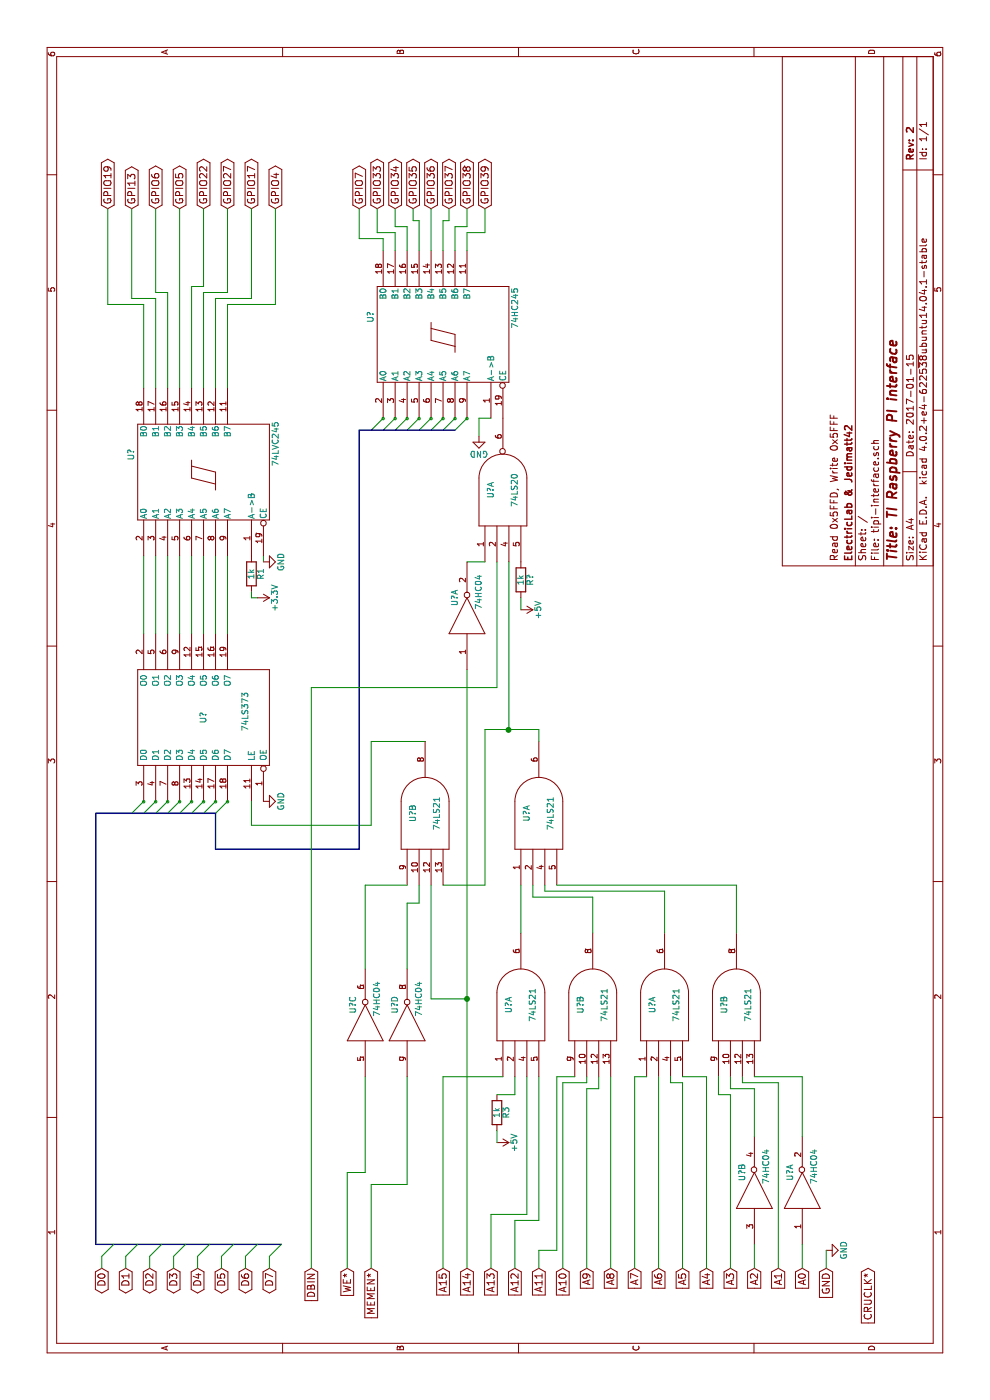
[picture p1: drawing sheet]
EESchema Schematic File Version 2
LIBS:power
LIBS:device
LIBS:transistors
LIBS:conn
LIBS:linear
LIBS:regul
LIBS:74xx
LIBS:cmos4000
LIBS:adc-dac
LIBS:memory
LIBS:xilinx
LIBS:microcontrollers
LIBS:dsp
LIBS:microchip
LIBS:analog_switches
LIBS:motorola
LIBS:texas
LIBS:intel
LIBS:audio
LIBS:interface
LIBS:digital-audio
LIBS:philips
LIBS:display
LIBS:cypress
LIBS:siliconi
LIBS:opto
LIBS:atmel
LIBS:contrib
LIBS:valves
LIBS:74lvc245
LIBS:tipi-interface-cache
EELAYER 25 0
EELAYER END
$Descr A4 11693 8268
encoding utf-8
Sheet 1 1
Title "TI Raspberry PI interface"
Date "2017-01-15"
Rev "2"
Comp "ElectricLab & Jedimatt42"
Comment1 "Read 0x5FFD, Write 0x5FFF"
Comment2 ""
Comment3 ""
Comment4 ""
$EndDescr
Text GLabel 1100 850  0    60   BiDi ~ 0
D0
Text GLabel 1100 1050 0    60   BiDi ~ 0
D1
Text GLabel 1100 1250 0    60   BiDi ~ 0
D2
Text GLabel 1100 1450 0    60   BiDi ~ 0
D3
Text GLabel 1100 1650 0    60   BiDi ~ 0
D4
Text GLabel 1100 1850 0    60   BiDi ~ 0
D5
Text GLabel 1100 2050 0    60   BiDi ~ 0
D6
Text GLabel 1100 2250 0    60   BiDi ~ 0
D7
Text GLabel 1100 2900 0    60   Input ~ 0
WE*
Text GLabel 1100 3100 0    60   Input ~ 0
MEMEN*
Text GLabel 1100 2600 0    60   Input ~ 0
DBIN
Text GLabel 1100 7250 0    60   Input ~ 0
CRUCLK*
Text GLabel 1100 3700 0    60   Input ~ 0
A15
Text GLabel 1100 3900 0    60   Input ~ 0
A14
Text GLabel 1100 4100 0    60   Input ~ 0
A13
Text GLabel 1100 4300 0    60   Input ~ 0
A12
Text GLabel 1100 4500 0    60   Input ~ 0
A11
Text GLabel 1100 4700 0    60   Input ~ 0
A10
Text GLabel 1100 4900 0    60   Input ~ 0
A9
Text GLabel 1100 5100 0    60   Input ~ 0
A8
Text GLabel 1100 5300 0    60   Input ~ 0
A7
Text GLabel 1100 5500 0    60   Input ~ 0
A6
Text GLabel 1100 5700 0    60   Input ~ 0
A5
Text GLabel 1100 5900 0    60   Input ~ 0
A4
Text GLabel 1100 6100 0    60   Input ~ 0
A3
Text GLabel 1100 6300 0    60   Input ~ 0
A2
Text GLabel 1100 6500 0    60   Input ~ 0
A1
Text GLabel 1100 6700 0    60   Input ~ 0
A0
Text GLabel 1100 6900 0    60   Input ~ 0
GND
$Comp
L GND #PWR?
U 1 1
P 1250 6900
F 0 "#PWR?" H 1250 6650 50  0001 C CNN
F 1 "GND" H 1250 6750 50  0000 C CNN
F 2 "" H 1250 6900 50  0000 C CNN
F 3 "" H 1250 6900 50  0000 C CNN
	1    1250 6900
	1    0    0    -1  
$EndComp
Wire Wire Line
	1100 6900 1250 6900
Wire Bus Line
	1300 800  1300 2350
Entry Wire Line
	1200 850  1300 950 
Entry Wire Line
	1200 1050 1300 1150
Entry Wire Line
	1200 1250 1300 1350
Entry Wire Line
	1200 1450 1300 1550
Entry Wire Line
	1200 1650 1300 1750
Entry Wire Line
	1200 1850 1300 1950
Entry Wire Line
	1200 2050 1300 2150
Entry Wire Line
	1200 2250 1300 2350
Wire Wire Line
	1100 850  1200 850 
Wire Wire Line
	1100 1050 1200 1050
Wire Wire Line
	1100 1250 1200 1250
Wire Wire Line
	1100 1450 1200 1450
Wire Wire Line
	1100 1650 1200 1650
Wire Wire Line
	1100 1850 1200 1850
Wire Wire Line
	1100 2050 1200 2050
Wire Wire Line
	1100 2250 1200 2250
$Comp
L 74HC245 U?
U 1 1
P 8900 3700
F 0 "U?" H 9000 4275 50  0000 L BNN
F 1 "74HC245" H 8950 3125 50  0000 L TNN
F 2 "" H 8900 3700 50  0000 C CNN
F 3 "" H 8900 3700 50  0000 C CNN
	1    8900 3700
	1    0    0    -1  
$EndComp
Text GLabel 9950 900  2    60   BiDi ~ 0
GPIO19
Text GLabel 9950 1100 2    60   BiDi ~ 0
GPI13
Text GLabel 9950 1300 2    60   BiDi ~ 0
GPIO6
Text GLabel 9950 1500 2    60   BiDi ~ 0
GPIO5
Text GLabel 9950 1700 2    60   BiDi ~ 0
GPIO22
Text GLabel 9950 1900 2    60   BiDi ~ 0
GPIO27
Text GLabel 9950 2100 2    60   BiDi ~ 0
GPIO17
Text GLabel 9950 2300 2    60   BiDi ~ 0
GPIO4
Wire Wire Line
	8450 1200 9150 1200
Wire Wire Line
	9150 1200 9150 900 
Wire Wire Line
	9150 900  9950 900 
Wire Wire Line
	8450 1300 9200 1300
Wire Wire Line
	9200 1300 9200 1100
Wire Wire Line
	9200 1100 9950 1100
Wire Wire Line
	8450 1400 9250 1400
Wire Wire Line
	9250 1400 9250 1300
Wire Wire Line
	9250 1300 9950 1300
Wire Wire Line
	8450 1500 9950 1500
Wire Wire Line
	8450 1900 9150 1900
Wire Wire Line
	9150 1900 9150 2300
Wire Wire Line
	9150 2300 9950 2300
Wire Wire Line
	8450 1800 9200 1800
Wire Wire Line
	9200 1800 9200 2100
Wire Wire Line
	9200 2100 9950 2100
Wire Wire Line
	8450 1700 9250 1700
Wire Wire Line
	9250 1700 9250 1900
Wire Wire Line
	9250 1900 9950 1900
Wire Wire Line
	8450 1600 9300 1600
Wire Wire Line
	9300 1600 9300 1700
Wire Wire Line
	9300 1700 9950 1700
$Comp
L 74LS373 U?
U 1 1
P 5700 1700
F 0 "U?" H 5700 1700 50  0000 C CNN
F 1 "74LS373" H 5750 1350 50  0000 C CNN
F 2 "" H 5700 1700 50  0000 C CNN
F 3 "" H 5700 1700 50  0000 C CNN
	1    5700 1700
	1    0    0    -1  
$EndComp
Wire Bus Line
	1300 800  4900 800 
Entry Wire Line
	4900 1100 5000 1200
Entry Wire Line
	4900 1200 5000 1300
Entry Wire Line
	4900 1300 5000 1400
Entry Wire Line
	4900 1400 5000 1500
Entry Wire Line
	4900 1500 5000 1600
Entry Wire Line
	4900 1600 5000 1700
Entry Wire Line
	4900 1700 5000 1800
Entry Wire Line
	4900 1800 5000 1900
Wire Bus Line
	4900 800  4900 1800
Wire Wire Line
	6400 1200 7050 1200
Wire Wire Line
	6400 1300 7050 1300
Wire Wire Line
	6400 1400 7050 1400
Wire Wire Line
	6400 1500 7050 1500
Wire Wire Line
	6400 1600 7050 1600
Wire Wire Line
	6400 1700 7050 1700
Wire Wire Line
	6400 1800 7050 1800
Wire Wire Line
	6400 1900 7050 1900
$Comp
L GND #PWR?
U 1 1
P 5000 2200
F 0 "#PWR?" H 5000 1950 50  0001 C CNN
F 1 "GND" H 5000 2050 50  0000 C CNN
F 2 "" H 5000 2200 50  0000 C CNN
F 3 "" H 5000 2200 50  0000 C CNN
	1    5000 2200
	1    0    0    -1  
$EndComp
$Comp
L 74LS21 U?
U 1 1
P 3300 4350
F 0 "U?" H 3300 4450 50  0000 C CNN
F 1 "74LS21" H 3300 4250 50  0000 C CNN
F 2 "" H 3300 4350 50  0000 C CNN
F 3 "" H 3300 4350 50  0000 C CNN
	1    3300 4350
	1    0    0    -1  
$EndComp
$Comp
L 74LS21 U?
U 2 1
P 3300 4950
F 0 "U?" H 3300 5050 50  0000 C CNN
F 1 "74LS21" H 3300 4850 50  0000 C CNN
F 2 "" H 3300 4950 50  0000 C CNN
F 3 "" H 3300 4950 50  0000 C CNN
	2    3300 4950
	1    0    0    -1  
$EndComp
$Comp
L 74LS21 U?
U 1 1
P 3300 5550
F 0 "U?" H 3300 5650 50  0000 C CNN
F 1 "74LS21" H 3300 5450 50  0000 C CNN
F 2 "" H 3300 5550 50  0000 C CNN
F 3 "" H 3300 5550 50  0000 C CNN
	1    3300 5550
	1    0    0    -1  
$EndComp
$Comp
L 74LS21 U?
U 2 1
P 3300 6150
F 0 "U?" H 3300 6250 50  0000 C CNN
F 1 "74LS21" H 3300 6050 50  0000 C CNN
F 2 "" H 3300 6150 50  0000 C CNN
F 3 "" H 3300 6150 50  0000 C CNN
	2    3300 6150
	1    0    0    -1  
$EndComp
$Comp
L 74HC04 U?
U 1 1
P 1750 6700
F 0 "U?" H 1900 6800 50  0000 C CNN
F 1 "74HC04" H 1950 6600 50  0000 C CNN
F 2 "" H 1750 6700 50  0000 C CNN
F 3 "" H 1750 6700 50  0000 C CNN
	1    1750 6700
	1    0    0    -1  
$EndComp
$Comp
L 74HC04 U?
U 2 1
P 1750 6300
F 0 "U?" H 1900 6400 50  0000 C CNN
F 1 "74HC04" H 1950 6200 50  0000 C CNN
F 2 "" H 1750 6300 50  0000 C CNN
F 3 "" H 1750 6300 50  0000 C CNN
	2    1750 6300
	1    0    0    -1  
$EndComp
Wire Wire Line
	1100 6700 1300 6700
Wire Wire Line
	1100 6300 1300 6300
Wire Wire Line
	2200 6700 2700 6700
Wire Wire Line
	2700 6700 2700 6300
Wire Wire Line
	1100 6500 2650 6500
Wire Wire Line
	2650 6500 2650 6200
Wire Wire Line
	2650 6200 2700 6200
Wire Wire Line
	2200 6300 2600 6300
Wire Wire Line
	2600 6300 2600 6100
Wire Wire Line
	2600 6100 2700 6100
Wire Wire Line
	1100 6100 2550 6100
Wire Wire Line
	2550 6100 2550 6000
Wire Wire Line
	2550 6000 2700 6000
Wire Wire Line
	1100 5900 2700 5900
Wire Wire Line
	2700 5900 2700 5700
Wire Wire Line
	1100 5700 2650 5700
Wire Wire Line
	2650 5700 2650 5600
Wire Wire Line
	2650 5600 2700 5600
Wire Wire Line
	1100 5500 2700 5500
Wire Wire Line
	1100 5300 2700 5300
Wire Wire Line
	2700 5300 2700 5400
Wire Wire Line
	1100 5100 2700 5100
Wire Wire Line
	1100 4500 1250 4500
Wire Wire Line
	1250 4500 1250 4650
Wire Wire Line
	1250 4650 2700 4650
Wire Wire Line
	2700 4650 2700 4800
Wire Wire Line
	1100 4700 2650 4700
Wire Wire Line
	2650 4700 2650 4900
Wire Wire Line
	2650 4900 2700 4900
Wire Wire Line
	1100 4900 2600 4900
Wire Wire Line
	2600 4900 2600 5000
Wire Wire Line
	2600 5000 2700 5000
Wire Wire Line
	1100 4300 1500 4300
Wire Wire Line
	1500 4300 1500 4500
Wire Wire Line
	1500 4500 2700 4500
Wire Wire Line
	1100 3700 2700 3700
Wire Wire Line
	2700 3700 2700 4200
Wire Wire Line
	1550 4400 2700 4400
$Comp
L 74LS21 U?
U 1 1
P 4900 4500
F 0 "U?" H 4900 4600 50  0000 C CNN
F 1 "74LS21" H 4900 4400 50  0000 C CNN
F 2 "" H 4900 4500 50  0000 C CNN
F 3 "" H 4900 4500 50  0000 C CNN
	1    4900 4500
	1    0    0    -1  
$EndComp
Wire Wire Line
	3900 6150 4300 6150
Wire Wire Line
	4300 6150 4300 4650
Wire Wire Line
	3900 5550 4250 5550
Wire Wire Line
	4250 5550 4250 4550
Wire Wire Line
	4250 4550 4300 4550
Wire Wire Line
	3900 4950 4200 4950
Wire Wire Line
	4200 4950 4200 4450
Wire Wire Line
	4200 4450 4300 4450
Wire Wire Line
	3900 4350 4300 4350
$Comp
L 74LS21 U?
U 2 1
P 4900 3550
F 0 "U?" H 4900 3650 50  0000 C CNN
F 1 "74LS21" H 4900 3450 50  0000 C CNN
F 2 "" H 4900 3550 50  0000 C CNN
F 3 "" H 4900 3550 50  0000 C CNN
	2    4900 3550
	1    0    0    -1  
$EndComp
$Comp
L 74HC04 U?
U 3 1
P 3150 3050
F 0 "U?" H 3300 3150 50  0000 C CNN
F 1 "74HC04" H 3350 2950 50  0000 C CNN
F 2 "" H 3150 3050 50  0000 C CNN
F 3 "" H 3150 3050 50  0000 C CNN
	3    3150 3050
	1    0    0    -1  
$EndComp
Wire Wire Line
	1100 2900 1900 2900
Wire Wire Line
	1900 2900 1900 3050
Wire Wire Line
	1900 3050 2700 3050
Wire Wire Line
	1100 3100 1800 3100
Wire Wire Line
	1800 3100 1800 3400
Wire Wire Line
	1800 3400 2700 3400
$Comp
L GND #PWR?
U 1 1
P 8050 4000
F 0 "#PWR?" H 8050 3750 50  0001 C CNN
F 1 "GND" H 8050 3850 50  0000 C CNN
F 2 "" H 8050 4000 50  0000 C CNN
F 3 "" H 8050 4000 50  0000 C CNN
	1    8050 4000
	0    1    1    0   
$EndComp
Wire Wire Line
	8200 4100 8200 4000
Wire Wire Line
	8200 4000 8050 4000
Wire Wire Line
	4300 4050 5600 4050
Wire Wire Line
	4300 4050 4300 3700
Wire Wire Line
	3600 3050 4300 3050
Wire Wire Line
	4300 3050 4300 3400
Wire Wire Line
	3600 3400 4150 3400
Wire Wire Line
	4150 3400 4150 3500
Wire Wire Line
	4150 3500 4300 3500
Wire Wire Line
	5500 3550 5500 3100
Wire Wire Line
	5500 3100 4800 3100
Wire Wire Line
	4800 3100 4800 2100
Wire Wire Line
	4800 2100 5000 2100
$Comp
L +3.3V #PWR?
U 1 1
P 6700 2150
F 0 "#PWR?" H 6700 2000 50  0001 C CNN
F 1 "+3.3V" H 6700 2290 50  0000 C CNN
F 2 "" H 6700 2150 50  0000 C CNN
F 3 "" H 6700 2150 50  0000 C CNN
	1    6700 2150
	-1   0    0    1   
$EndComp
$Comp
L R R1
U 1 1
P 6900 2100
F 0 "R1" V 6980 2100 50  0000 C CNN
F 1 "1k" V 6900 2100 50  0000 C CNN
F 2 "" V 6830 2100 50  0000 C CNN
F 3 "" H 6900 2100 50  0000 C CNN
	1    6900 2100
	0    1    1    0   
$EndComp
Wire Wire Line
	6750 2100 6700 2100
Wire Wire Line
	6700 2100 6700 2150
Wire Wire Line
	5600 4050 5600 4500
Wire Wire Line
	7000 2200 7050 2200
$Comp
L 74LVC245 U?
U 1 1
P 7750 1700
F 0 "U?" H 7850 2275 50  0000 L BNN
F 1 "74LVC245" H 7800 1125 50  0000 L TNN
F 2 "" H 7750 1700 50  0000 C CNN
F 3 "" H 7750 1700 50  0000 C CNN
	1    7750 1700
	1    0    0    -1  
$EndComp
$Comp
L 74HC04 U?
U 4 1
P 3150 3400
F 0 "U?" H 3300 3500 50  0000 C CNN
F 1 "74HC04" H 3350 3300 50  0000 C CNN
F 2 "" H 3150 3400 50  0000 C CNN
F 3 "" H 3150 3400 50  0000 C CNN
	4    3150 3400
	1    0    0    -1  
$EndComp
Text GLabel 9950 3000 2    60   BiDi ~ 0
GPIO7
Text GLabel 9950 3150 2    60   BiDi ~ 0
GPIO33
Text GLabel 9950 3300 2    60   BiDi ~ 0
GPIO34
Text GLabel 9950 3450 2    60   BiDi ~ 0
GPIO35
Text GLabel 9950 3600 2    60   BiDi ~ 0
GPIO36
Text GLabel 9950 3750 2    60   BiDi ~ 0
GPIO37
Text GLabel 9950 3900 2    60   BiDi ~ 0
GPIO38
Text GLabel 9950 4050 2    60   BiDi ~ 0
GPIO39
Wire Wire Line
	9600 3500 9850 3500
Wire Wire Line
	9850 3500 9850 3450
Wire Wire Line
	9850 3450 9950 3450
Wire Wire Line
	9600 3400 9800 3400
Wire Wire Line
	9800 3400 9800 3300
Wire Wire Line
	9800 3300 9950 3300
Wire Wire Line
	9600 3300 9750 3300
Wire Wire Line
	9750 3300 9750 3150
Wire Wire Line
	9750 3150 9950 3150
Wire Wire Line
	9600 3200 9700 3200
Wire Wire Line
	9700 3200 9700 3000
Wire Wire Line
	9700 3000 9950 3000
Wire Wire Line
	9600 3600 9950 3600
Wire Wire Line
	9600 3700 9850 3700
Wire Wire Line
	9850 3700 9850 3750
Wire Wire Line
	9850 3750 9950 3750
Wire Wire Line
	9600 3800 9800 3800
Wire Wire Line
	9800 3800 9800 3900
Wire Wire Line
	9800 3900 9950 3900
Wire Wire Line
	9600 3900 9750 3900
Wire Wire Line
	9750 3900 9750 4050
Wire Wire Line
	9750 4050 9950 4050
Wire Bus Line
	4600 3000 8100 3000
Wire Bus Line
	4600 3000 4600 1800
Wire Bus Line
	4600 1800 4900 1800
Entry Wire Line
	8100 3100 8200 3200
Entry Wire Line
	8100 3200 8200 3300
Entry Wire Line
	8100 3300 8200 3400
Entry Wire Line
	8100 3400 8200 3500
Entry Wire Line
	8100 3500 8200 3600
Entry Wire Line
	8100 3600 8200 3700
Entry Wire Line
	8100 3700 8200 3800
Entry Wire Line
	8100 3800 8200 3900
Wire Bus Line
	8100 3000 8100 3800
$Comp
L GND #PWR?
U 1 1
P 7000 2200
F 0 "#PWR?" H 7000 1950 50  0001 C CNN
F 1 "GND" H 7000 2050 50  0000 C CNN
F 2 "" H 7000 2200 50  0000 C CNN
F 3 "" H 7000 2200 50  0000 C CNN
	1    7000 2200
	1    0    0    -1  
$EndComp
Wire Wire Line
	1100 2600 5950 2600
Wire Wire Line
	1100 4100 1550 4100
Wire Wire Line
	1550 4100 1550 4400
$Comp
L R R3
U 1 1
P 2400 4150
F 0 "R3" V 2480 4150 50  0000 C CNN
F 1 "1k" V 2400 4150 50  0000 C CNN
F 2 "" V 2330 4150 50  0000 C CNN
F 3 "" H 2400 4150 50  0000 C CNN
	1    2400 4150
	0    1    1    0   
$EndComp
$Comp
L +5V #PWR?
U 1 1
P 2150 4150
F 0 "#PWR?" H 2150 4000 50  0001 C CNN
F 1 "+5V" H 2150 4290 50  0000 C CNN
F 2 "" H 2150 4150 50  0000 C CNN
F 3 "" H 2150 4150 50  0000 C CNN
	1    2150 4150
	-1   0    0    1   
$EndComp
Wire Wire Line
	2150 4150 2250 4150
Wire Wire Line
	2700 4300 2550 4300
Wire Wire Line
	2550 4300 2550 4150
Wire Wire Line
	1100 3900 6100 3900
Wire Wire Line
	3350 3900 3350 3600
Wire Wire Line
	3350 3600 4300 3600
$Comp
L 74LS20 U?
U 1 1
P 7600 4200
F 0 "U?" H 7600 4300 50  0000 C CNN
F 1 "74LS20" H 7600 4100 50  0000 C CNN
F 2 "" H 7600 4200 50  0000 C CNN
F 3 "" H 7600 4200 50  0000 C CNN
	1    7600 4200
	1    0    0    -1  
$EndComp
$Comp
L 74HC04 U?
U 1 1
P 6550 3900
F 0 "U?" H 6700 4000 50  0000 C CNN
F 1 "74HC04" H 6750 3800 50  0000 C CNN
F 2 "" H 6550 3900 50  0000 C CNN
F 3 "" H 6550 3900 50  0000 C CNN
	1    6550 3900
	1    0    0    -1  
$EndComp
Connection ~ 3350 3900
Wire Wire Line
	7000 3900 7000 4050
Wire Wire Line
	5950 2600 5950 4150
Wire Wire Line
	5950 4150 7000 4150
Wire Wire Line
	5600 4500 5500 4500
Wire Wire Line
	5600 4250 7000 4250
Connection ~ 5600 4250
$Comp
L R R?
U 1 1
P 6850 4350
F 0 "R?" V 6930 4350 50  0000 C CNN
F 1 "1k" V 6850 4350 50  0000 C CNN
F 2 "" V 6780 4350 50  0000 C CNN
F 3 "" H 6850 4350 50  0000 C CNN
	1    6850 4350
	0    1    1    0   
$EndComp
$Comp
L +5V #PWR?
U 1 1
P 6600 4350
F 0 "#PWR?" H 6600 4200 50  0001 C CNN
F 1 "+5V" H 6600 4490 50  0000 C CNN
F 2 "" H 6600 4350 50  0000 C CNN
F 3 "" H 6600 4350 50  0000 C CNN
	1    6600 4350
	-1   0    0    1   
$EndComp
Wire Wire Line
	6600 4350 6700 4350
$EndSCHEMATC
